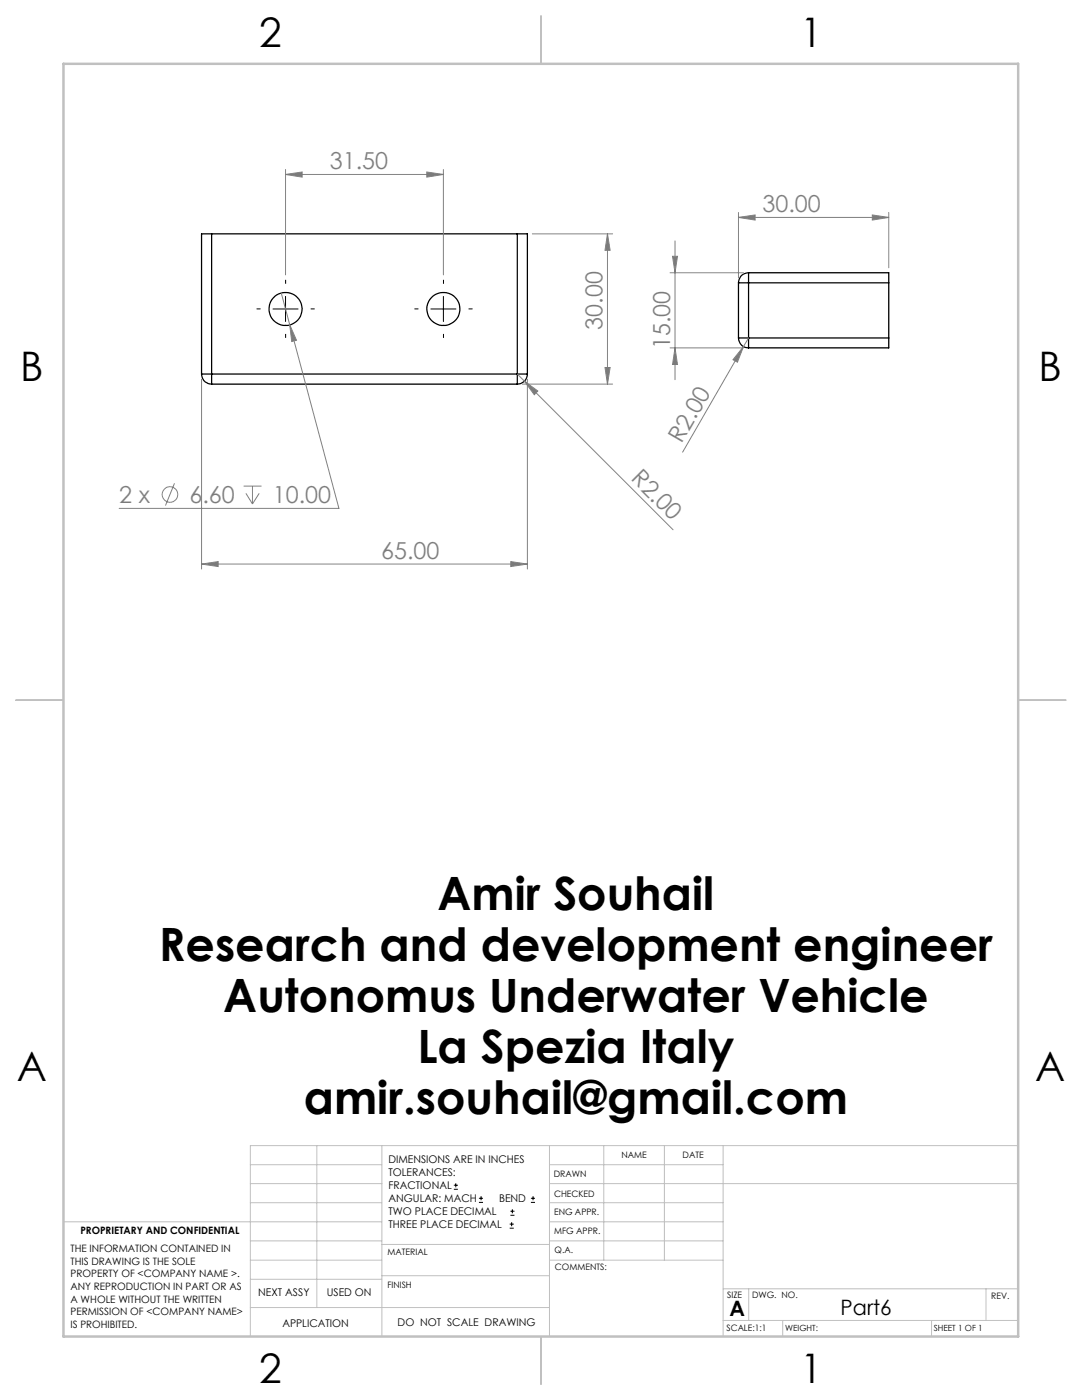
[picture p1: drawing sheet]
<svg xmlns="http://www.w3.org/2000/svg" width="216mm" height="279mm" viewBox="0 0 216 279" stroke-linecap="round" stroke-linejoin="round" font-family="sans-serif">
<g fill="none" stroke="#000" stroke-width=".25">
<path d="M42.2 46.7h-2v27.9M42.2 46.7v27.9M42.2 46.7h61M103.2 46.7h2v27.9M103.2 46.7v27.9M147.4 56.4h2M147.4 56.4v11.1M149.4 54.4a1.97 1.97 0 0 0-2 2M149.4 54.4v2M149.4 54.4h27.9v2M149.4 56.4v11.1M149.4 56.4h27.9"/>
<path d="M177.3 56.4v11.1M40.2 74.6a1.97 1.97 0 0 0 2 2.1M40.2 74.6h2M42.2 74.6v2.1M42.2 74.6h61M42.2 76.7h61M103.2 74.6v2.1M103.2 74.6h2M105.2 74.6a2.03 2.03 0 0 1-2 2.1M147.4 67.5h2M147.4 67.5a1.97 1.97 0 0 0 2 1.9M149.4 67.5v1.9"/>
<path d="M149.4 67.5h27.9M177.3 67.5v1.9h-27.9"/>
<circle cx="57" cy="61.7" r="3.3"/>
<circle cx="88.5" cy="61.7" r="3.3"/>
</g>
<g fill="none" stroke="#808080" stroke-width=".2">
<path d="M57 34.8l3.3-.5v1zM57 33.8v21.1M57 34.8h31.5M85.2 34.3l3.3 .5-3.3 .5zM88.5 33.8v21.1M56.1 58.5l1.7 6.3M106.2 46.7h16M121.2 46.7l.5 3.3h-1zM121.2 46.7v30M133.7 54.4h14.6M134.2 51.2h1l-.5 3.2zM134.7 48.1v27.7"/>
<path d="M147.4 43.4l3.3-.5v1zM147.4 42.4v13.1M147.4 43.4h29.9M174.1 42.9l3.2 .5-3.2 .5zM177.3 42.4v11M40.2 75.7v37.9M57.8 64.8l1.4 3.1-1 .3zM57.8 64.8l9.8 36.7h-43.8M103.2 74.6l31.1 31.1M104.2 76.7h18M104.6 76.1l2.7 1.9-.7 .8zM105.2 75.7v37.9"/>
<path d="M120.7 73.3h1l-.5 3.4zM133.7 69.4h14.6M134.7 69.4l.5 3.3h-1zM148.3 69.2l-1.2 3.1-.8-.5zM148.3 69.2l-12.1 21M149.4 67.5l-1.1 1.7M34.8 96.4l-1.8 4.5M48.6 97h3.6M49.1 98.5l1.3 2.1M50.4 97v3.6M51.7 98.5l-1.3 2.1M40.2 112.6l3.3-.5v1z"/>
<path d="M40.2 112.6h65M101.9 112.1l3.3 .5-3.3 .5z"/>
<circle cx="33.9" cy="98.7" r="1.56"/>
</g>
<g fill="none" stroke="#000" stroke-width=".2">
<path d="M57 59.2v5M88.5 59.2v5M54.5 61.7h5M86 61.7h5M90.6 237.3h.8M90.6 236.5h.8M90.9 236.1v.9M95.6 240h.8M95.6 239.1h.8M96 238.7v.8M105.9 240h.9M105.9 239.1h.9"/>
<path d="M106.4 238.7v.8M101.7 245.1h.8M101.7 244.3h.8M101.8 242.5h.9M101.8 241.7h.9M102.1 243.9v.8M102.2 241.3v.8"/>
</g>
<path d="M57 56.6v-.8M88.5 56.6v-.8M52 61.6h-.8M57 66.6v.8M62 61.6h.8M83.5 61.6h-.8M88.5 66.6v.8M93.5 61.6h.8" fill="none" stroke="#000" stroke-width=".2" stroke-dasharray="15.2 1.3 1.3 1.3" stroke-linecap="butt"/>
<g fill="none" stroke="#c0c0c0" stroke-width=".2">
<path d="M50 232.4h26.2M50 236.2h26.2M63.2 228.6v32.3M76.2 228.6v38.1M109.6 228.6v38.1M109.6 232.4h34.7M109.6 236.2h93.6M120.5 228.6v22.9M132.6 228.6v22.9M144.3 228.6v38.1M203.2 228.6h-153.2v38.1M12.7 243.8h63.5"/>
<path d="M50 251.5h26.2M50 240h26.2M50 247.6h26.2M50 255.3h26.2M76.2 254.6h33.4M76.2 248.4h33.4M109.6 251.5h34.7M109.6 243.8h34.7M109.6 240h34.7M109.6 247.6h34.7M144.3 257.2h58.9M149.4 257.2v6.3"/>
<path d="M196.7 257.2v6.3M50 260.9h59.6M144.3 263.5h58.9M156.2 263.5v3.2M185.9 263.5v3.2"/>
</g>
<path d="M107.9 3.2v9.5M3.1 139.7h9.6M203.2 139.7h9.5M107.9 266.7v9.6" fill="none" stroke="#c0c0c0" stroke-width=".25"/>
<path d="M12.7 12.7h190.5v254h-190.5z" fill="none" stroke="#c0c0c0" stroke-width=".5"/>
<g fill="#808080">
<path d="M148.3 69.2l-1.2 3.1-.8-.5z"/>
<path d="M104.6 76.1l2.7 1.9-.7 .8z"/>
<path d="M40.2 112.6l3.3-.5v1zM101.9 112.1l3.3 .5-3.3 .5zM57 34.8l3.3-.5v1zM85.2 34.3l3.3 .5-3.3 .5zM57.8 64.8l.4 3.4 1-.3zM147.4 43.4l3.3-.5v1zM174.1 42.9l3.2 .5-3.2 .5z"/>
<path d="M120.7 73.3h1l-.5 3.4zM121.2 46.7l.5 3.3h-1z"/>
<path d="M134.2 51.2h1l-.5 3.2zM134.7 69.4l.5 3.3h-1z"/>
</g>
<g font-size="9.2">
<text x="87.3" y="181.6">Amir Souhail</text>
<text x="31.7" y="191.8">Research and development engineer</text>
<text x="44.6" y="201.9">Autonomus Underwater Vehicle</text>
<text x="83.3" y="212.1">La Spezia Italy</text>
<text x="60.6" y="222.3">amir.souhail@gmail.com</text>
</g>
<g font-size="8.1">
<text x="51.7" y="9.3">2</text>
<text x="159.7" y="9.3">1</text>
<text x="4" y="76">B</text>
<text x="207.2" y="76">B</text>
<text x="3.3" y="215.7">A</text>
<text x="206.5" y="215.7">A</text>
<text x="51.7" y="276">2</text>
<text x="159.7" y="276">1</text>
</g>
<g font-size="4.7" fill="#808080">
<text x="65.8" y="33.8">31.50</text>
<text x="152.1" y="42.4">30.00</text>
<text x="120.2" y="65.8" transform="rotate(-90 120.2 65.8)">30.00</text>
<text x="133.7" y="69.7" transform="rotate(-90 133.7 69.7)">15.00</text>
<text x="136" y="88.6" transform="rotate(-60 136 88.6)">R2.00</text>
<text x="125.7" y="95.7" transform="rotate(45 125.7 95.7)">R2.00</text>
<text x="23.8" y="100.4">2 x</text>
<text x="37.8" y="100.4">6.60</text>
<text x="54.4" y="100.4">10.00</text>
<text x="76.1" y="111.5">65.00</text>
</g>
<g font-size="4.2">
<text x="145.6" y="262.7">A</text>
<text x="167.7" y="262.4">Part6</text>
</g>
<g font-size="2.1">
<text x="77.5" y="232.2">DIMENSIONS ARE IN INCHES</text>
<text x="77.5" y="234.7">TOLERANCES:</text>
<text x="77.5" y="237.3">FRACTIONAL</text>
<text x="77.5" y="239.9">ANGULAR: MACH</text>
<text x="99.6" y="239.9">BEND</text>
<text x="77.5" y="242.5">TWO PLACE DECIMAL</text>
<text x="77.5" y="245.1">THREE PLACE DECIMAL</text>
<text x="51.5" y="258.7">NEXT ASSY</text>
<text x="65.2" y="258.6">USED ON</text>
<text x="56.3" y="264.8">APPLICATION</text>
<text x="79.3" y="264.6">DO NOT SCALE DRAWING</text>
</g>
<g font-size="2">
<text x="14.1" y="249.9">THE INFORMATION CONTAINED IN</text>
<text x="16" y="246.3">PROPRIETARY AND CONFIDENTIAL</text>
<text x="14.1" y="252.4">THIS DRAWING IS THE SOLE</text>
<text x="14.1" y="254.9">PROPERTY OF &lt;COMPANY NAME &gt;.</text>
<text x="14.1" y="257.5">ANY REPRODUCTION IN PART OR AS</text>
<text x="14.1" y="260">A WHOLE WITHOUT THE WRITTEN</text>
<text x="14.1" y="262.5">PERMISSION OF &lt;COMPANY NAME&gt;</text>
<text x="14.1" y="265">IS PROHIBITED.</text>
</g>
<g font-size="1.8">
<text x="124" y="231.1">NAME</text>
<text x="136.2" y="231.1">DATE</text>
<text x="110.5" y="234.8">DRAWN</text>
<text x="110.5" y="238.9">CHECKED</text>
<text x="110.6" y="242.5">ENG APPR.</text>
<text x="77.3" y="250.5">MATERIAL</text>
<text x="110.6" y="246.3">MFG APPR.</text>
<text x="110.7" y="250">Q.A.</text>
<text x="77.3" y="257">FINISH</text>
<text x="110.7" y="253.5">COMMENTS:</text>
<text x="145.1" y="259">SIZE</text>
<text x="150.1" y="259.1">DWG. NO.</text>
<text x="197.8" y="259.2">REV.</text>
<text x="145" y="265.7">SCALE:1:1</text>
</g>
<g font-size="1.7">
<text x="156.7" y="265.7">WEIGHT:</text>
<text x="186.3" y="265.7">SHEET 1 OF 1</text>
</g>
</svg>
